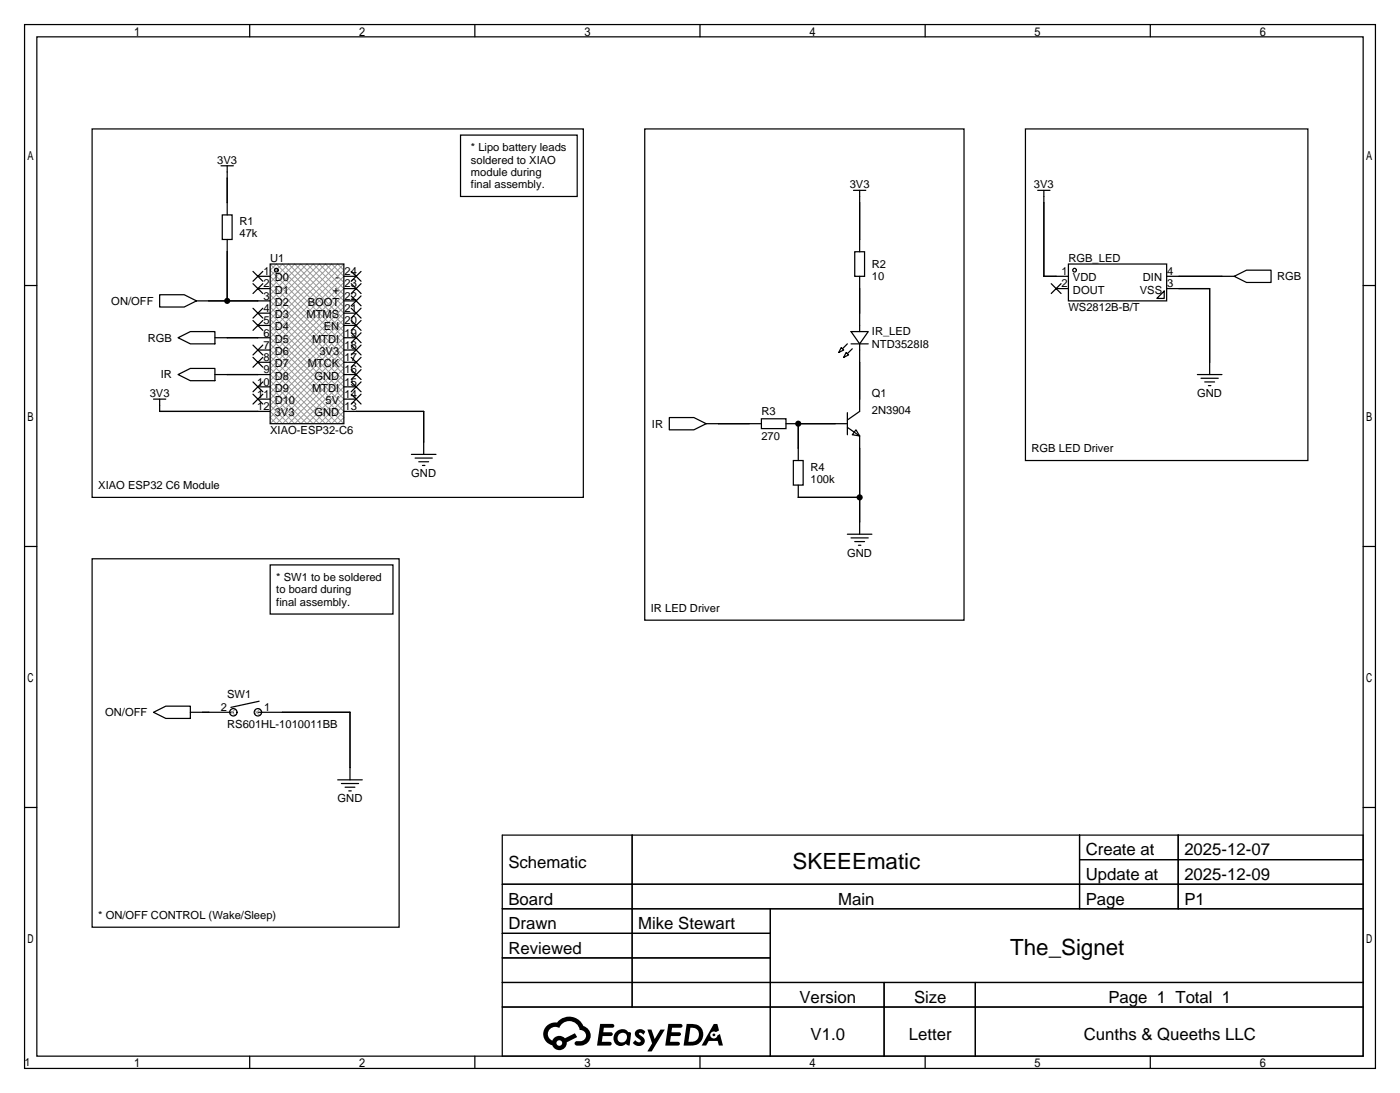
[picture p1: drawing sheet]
<svg xmlns="http://www.w3.org/2000/svg" width="290mm" height="226mm" viewBox="0 0 290 226" stroke-linecap="round" stroke-linejoin="round" font-family="sans-serif">
<g fill="none" stroke="#000" stroke-width=".25">
<path d="M5.1 5.1h279.4v215.9h-279.4zM7.6 7.6h274.3v210.8h-274.3zM51.6 5.1v2.5M98.2 5.1v2.5M144.8 5.1v2.5M191.3 5.1v2.5M237.9 5.1v2.5M19 26.7h101.6v76.2h-101.6zM45.7 34.3h2.6M47 34.3v10.1M95.2 27.9h24.2v12.7h-24.2zM133.3 26.7h66.1v101.6h-66.1z"/>
<path d="M176.5 39.4h2.6M177.8 39.4v12.7M212.1 26.7h58.4v68.5h-58.4zM214.6 39.4h2.6M215.9 39.4v17.7h5.1M5.1 59.1h2.5M46 44.4h2v5.1h-2zM47 49.5v12.7M52.3 56.1l2.1 2.1M52.3 58.7l2.1 2M53.3 59.7h2.6M53.3 57.1h2.6"/>
<path d="M54.4 56.1l-2.1 2.1M54.4 58.7l-2.1 2M55.9 54.6h15.2v33h-15.2zM71.1 59.7h2.6M71.1 57.1h2.6M72.6 58.7l2.1 2M72.6 56.1l2.1 2.1M74.7 58.7l-2.1 2M74.7 56.1l-2.1 2.1M176.8 52.1h2v5h-2zM177.8 57.1v11.5M217.4 58.7l2.1 2"/>
<path d="M218.4 59.7h2.6M219.5 58.7l-2.1 2M221 54.6h20.3v7.6h-20.3zM241.3 59.7h8.9v17.8M241.3 57.1h14M255.3 57.1l2.5-1.2h5.1v2.5h-5.1zM281.9 59.1h2.6M33 61h5.1l2.5 1.2-2.5 1.3h-5.1zM36.8 69.8l2.6-1.2h5v2.5h-5zM36.8 77.5l2.6-1.3h5v2.5h-5zM40.6 62.2h15.3M44.4 77.5h11.5"/>
<path d="M44.4 69.8h11.5M52.3 63.8l2.1 2M52.3 66.3l2.1 2M52.3 71.4l2.1 2M52.3 73.9l2.1 2M52.3 79l2.1 2M53.3 64.8h2.6M53.3 67.3h2.6M53.3 72.4h2.6M53.3 74.9h2.6M54.4 63.8l-2.1 2M54.4 66.3l-2.1 2"/>
<path d="M54.4 71.4l-2.1 2M54.4 73.9l-2.1 2M54.4 79l-2.1 2M71.1 77.5h2.6M71.1 69.8h2.6M71.1 62.2h2.6M71.1 64.8h2.6M71.1 67.3h2.6M71.1 72.4h2.6M71.1 74.9h2.6M72.6 79l2.1 2M72.6 76.5l2.1 2"/>
<path d="M72.6 73.9l2.1 2M72.6 71.4l2.1 2M72.6 68.8l2.1 2.1M72.6 66.3l2.1 2M72.6 63.8l2.1 2M72.6 61.2l2.1 2M74.7 61.2l-2.1 2M74.7 79l-2.1 2M74.7 76.5l-2.1 2M74.7 73.9l-2.1 2M74.7 71.4l-2.1 2M74.7 68.8l-2.1 2.1"/>
<path d="M74.7 66.3l-2.1 2M74.7 63.8l-2.1 2M174 71.9l.5 .5-1 .5zM175 72.9l.5 .5-1 .5zM175.3 71.1l-1.1 1M176 68.6h3.6l-1.8 2.5zM176 71.1h3.6M176.3 72.1l-1 1.1M177.8 71.1v14l-2.5 1.8M240.8 60.2v1.5h-1.5zM247.6 77.5h5.1M248.4 78.2h3.6"/>
<path d="M249.2 79h2M249.9 79.8h.5M31.7 82.5h2.6M33 82.5v2.6h22.9M52.3 81.5l2.1 2.1M53.3 82.5h2.6M53.3 80h2.6M54.4 81.5l-2.1 2.1M71.1 85.1h16.5v8.9M71.1 82.5h2.6M71.1 80h2.6M72.6 81.5l2.1 2.1"/>
<path d="M74.7 81.5l-2.1 2.1M85.1 94h5.1M85.9 94.7h3.5M86.6 95.5h2M87.4 96.3h.5M138.4 86.4h5.1l2.5 1.2-2.5 1.3h-5.1zM146 87.6h11.5M157.5 86.6h5.1v2h-5.1zM162.6 87.6h12.7M164.1 95.2h2v5.1h-2zM165.1 87.6v7.6M175.3 85.3v4.6"/>
<path d="M175.3 88.4l2.5 1.8M177 88.9l.8 1.3-1.5-.3zM177.8 90.2v20.3M5.1 113h2.5M19 115.6h63.5v76.2h-63.5zM55.9 116.8h25.4v10.2h-25.4zM165.1 100.3v2.6h12.7M175.3 110.5h5M176 111.3h3.6M176.8 112h2M177.5 112.8h.6M281.9 113h2.6"/>
<path d="M31.7 147.3l2.6-1.3h5.1v2.6h-5.1zM39.4 147.3h8.9M53.3 147.3h19.1v14M53.6 145l-5.8 1.3M5.1 167h2.5M69.8 161.3h5.1M70.6 162.1h3.6M71.4 162.8h2M72.1 163.6h.5M103.9 172.7h178v45.7h-178zM130.7 172.7v35.6M223.3 172.7v15.3"/>
<path d="M223.3 177.8h58.6M243.7 172.7v15.3M281.9 167h2.6M103.9 182.9h178M103.9 188h178M103.9 193h55.4M103.9 198.1h55.4M159.3 188v30.4M51.6 218.4v2.6M98.2 218.4v2.6M103.9 203.2h178M103.9 208.3h178"/>
<path d="M144.8 218.4v2.6M182.9 203.2v15.2M191.3 218.4v2.6M201.7 203.2v15.2M237.9 218.4v2.6"/>
<circle cx="57.1" cy="55.9" r=".38"/>
<circle cx="222.2" cy="55.9" r=".38"/>
<circle cx="48.3" cy="147.3" r=".76"/>
<circle cx="53.3" cy="147.3" r=".76"/>
</g>
<g fill="#000">
<path d="M124.1 211.8h1.7a1.31 1.31 0 0 1 1.2 .2 .4 .4 0 0 1-.4 .6h-1.7l-.1 .9h1.6a.4 .4 0 0 1 .3 .4 .4 .4 0 0 1-.4 .4h-1.7l-.1 1.2h1.3a.46 .46 0 0 1 .6 .1 .46 .46 0 0 1 .1 .5l-.4 .2h-2.6zM131.6 213.1a1.3 1.3 0 0 1 1.9 .3l-.4 .6a.54 .54 0 0 0-1-.2l.2 .2a1.34 1.34 0 0 1 .9 1.8 1.47 1.47 0 0 1-2.3-.1l.5-.6a.64 .64 0 0 0 .5 .5 .64 .64 0 0 0 .6-.3l-.1-.2a1.35 1.35 0 0 1-1-1.8zM133.9 212.9h.8l.7 2 1.2-2h.9l-2.7 4.6h-.9l1-1.7zM138.2 211.8h1.7a1.32 1.32 0 0 1 1.2 .2 .39 .39 0 0 1-.3 .6h-1.8l-.1 .9h1.6a.4 .4 0 0 1 .4 .4 .4 .4 0 0 1-.5 .4h-1.6l-.2 1.2h1.4a.46 .46 0 0 1 .5 .1 .46 .46 0 0 1 .1 .5l-.4 .2h-2.6zM147.6 211.8h.8l.3 1.3-.6 .4a.75 .75 0 0 0-1.1 .3 .75 .75 0 0 0 .4 1 .75 .75 0 0 0 1-.7l.5-.2 .6 2.3h-.8l-.3-.9h-1.8l-.5 .9h-1z"/>
<path d="M113.1 212.2a2.37 2.37 0 0 0 1.1 4 1.54 1.54 0 0 0 1.8 1 1.54 1.54 0 0 0 1.2-1.6l2.2-1.1-.5-.8-2.1 1a1.57 1.57 0 0 0-2.6 .5 1.5 1.5 0 0 1-.7-2.1 1.5 1.5 0 0 1 2.2-.5 2.23 2.23 0 0 1 2.3-1.4 2.23 2.23 0 0 1 1.9 1.8 1.16 1.16 0 0 1 1.3 1.1 1.16 1.16 0 0 1-1.1 1.2h-.7a.47 .47 0 0 0-.6 .4 .47 .47 0 0 0 .5 .6 2.17 2.17 0 0 0 2.5-1 2.17 2.17 0 0 0-.4-2.7l-.7-.4a3.2 3.2 0 0 0-5.5-.7l-1.1 .1zM115.1 215.7a.6 .6 0 0 1 1.2 0 .6 .6 0 0 1-1.2 0z"/>
<path d="M127.4 213.4a1.6 1.6 0 0 0-.3 2.3 1.6 1.6 0 0 0 2.3 .2l.8 .4 .3-2.5-.1-.3h-.5a1.58 1.58 0 0 0-2.5-.1zM128 213.9a.98 .98 0 0 1 1.6 .4 .98 .98 0 0 1-1 1.3 .94 .94 0 0 1-.9-.6 .94 .94 0 0 1 .3-1.1z"/>
<path d="M142 211.8l-.6 4.5h1.4a2.27 2.27 0 0 0 2.7-2.3 2.27 2.27 0 0 0-2.7-2.2zM142.8 212.6a1.5 1.5 0 0 1 1.8 1.5 1.5 1.5 0 0 1-1.9 1.4h-.3z"/>
<circle cx="47" cy="62.2" r=".63"/>
<circle cx="165.1" cy="87.6" r=".63"/>
<circle cx="177.8" cy="102.9" r=".63"/>
<circle cx="147.6" cy="214" r=".28"/>
</g>
<g fill="none" stroke="#999" stroke-width=".21">
<path d="M55.9 54.6l15.2 15.2-15.2 15.3 2.5 2.5 12.7-12.7-15.2-15.2 5.1-5.1 10.1 10.2-15.2 15.2 7.6 7.6 7.6-7.6-15.2-15.2 10.1-10.2 5.1 5.1-15.2 15.2 12.7 12.7 2.5-2.5-15.2-15.3 15.2-15.2M57.1 54.6l14 14-15.2 15.2 3.8 3.8 11.4-11.4-15.2-15.2 6.3-6.4 8.9 8.9-15.2 15.2 8.9 8.9 6.3-6.3-15.2-15.3 11.4-11.4 3.8 3.8-15.2 15.3 13.9 13.9 1.3-1.2-15.2-15.3 15.2-15.2-1.3-1.3-13.9 14 15.2 15.2-3.8 3.8-11.4-11.4 15.2-15.2-6.3-6.4-8.9 8.9 15.2 15.2-8.9 8.9-6.3-6.3 15.2-15.3-11.4-11.4-3.8 3.8 15.2 15.3-14 13.9-1.2-1.2 15.2-15.3-15.2-15.2zM57.3 55.5l.2 .2M57.5 56l-.2 .2M55.9 87.6l15.2-15.2-15.2-15.3 2.5-2.5 12.7 12.7-15.2 15.2 5.1 5.1 10.1-10.1-15.2-15.3 7.6-7.6 7.6 7.6-15.2 15.3 10.1 10.1 5.1-5.1-15.2-15.2 12.7-12.7 2.5 2.5-15.2 15.3 15.2 15.2M47.6 146.9l1.1 1.1M48.6 146.6l.3 .4M48.7 146.7l-1.1 1M48.9 147.6l-.3 .4M52.7 146.9l1 1.1M53.7 146.6l.3 .4M53.7 146.7l-1 1"/>
<path d="M54 147.6l-.3 .4"/>
</g>
<g font-size="4.6">
<text x="163.9" y="179.8">SKEEEmatic</text>
<text x="209" y="197.6">The_Signet</text>
</g>
<g font-size="3.5">
<text x="105.2" y="179.5">Schematic</text>
<text x="224.6" y="176.9">Create at</text>
<text x="245" y="176.9">2025-12-07</text>
<text x="224.6" y="182">Update at</text>
<text x="245" y="182">2025-12-09</text>
<text x="105.2" y="187.1">Board</text>
<text x="173.4" y="187.1">Main</text>
<text x="224.6" y="187.1">Page</text>
<text x="245" y="187.1">P1</text>
<text x="105.2" y="192.2">Drawn</text>
<text x="105.2" y="197.3">Reviewed</text>
<text x="132" y="192.2">Mike Stewart</text>
<text x="165.3" y="207.4">Version</text>
<text x="189.1" y="207.4">Size</text>
<text x="229.3" y="207.4">Page 1 Total 1</text>
<text x="167.7" y="215">V1.0</text>
<text x="188" y="215">Letter</text>
<text x="224.2" y="215">Cunths &amp; Queeths LLC</text>
</g>
<g font-size="2.3">
<text x="44.9" y="33.8">3V3</text>
<text x="97.4" y="31.3">* Lipo battery leads</text>
<text x="97.4" y="33.8">soldered to XIAO</text>
<text x="97.4" y="36.4">module during</text>
<text x="97.4" y="38.9">final assembly.</text>
<text x="175.7" y="38.9">3V3</text>
<text x="213.8" y="38.9">3V3</text>
<text x="49.5" y="46.5">R1</text>
<text x="49.5" y="49.1">47k</text>
<text x="54.5" y="56.9">1</text>
<text x="54.5" y="59.5">2</text>
<text x="55.9" y="54.1">U1</text>
<text x="56.8" y="58.2">D0</text>
<text x="69.4" y="58.2">-</text>
<text x="71.2" y="59.5">23</text>
<text x="71.2" y="56.9">24</text>
<text x="180.3" y="55.4">R2</text>
<text x="180.3" y="58">10</text>
<text x="219.6" y="59.5">2</text>
<text x="219.6" y="56.9">1</text>
<text x="221" y="54.1">RGB_LED</text>
<text x="221.9" y="58.2">VDD</text>
<text x="236.4" y="58.2">DIN</text>
<text x="241.4" y="56.9">4</text>
<text x="241.4" y="59.5">3</text>
<text x="264.2" y="58">RGB</text>
<text x="23" y="63">ON/OFF</text>
<text x="54.5" y="62">3</text>
<text x="54.5" y="64.5">4</text>
<text x="56.8" y="60.7">D1</text>
<text x="56.8" y="63.3">D2</text>
<text x="56.8" y="65.8">D3</text>
<text x="63.4" y="65.8">MTMS</text>
<text x="63.6" y="63.3">BOOT</text>
<text x="68.8" y="60.7">+</text>
<text x="71.2" y="64.5">21</text>
<text x="71.2" y="62">22</text>
<text x="221" y="64.3">WS2812B-B/T</text>
<text x="221.9" y="60.7">DOUT</text>
<text x="235.7" y="60.7">VSS</text>
<text x="30.6" y="70.7">RGB</text>
<text x="54.5" y="67.1">5</text>
<text x="54.5" y="69.6">6</text>
<text x="56.8" y="68.4">D4</text>
<text x="56.8" y="70.9">D5</text>
<text x="64.5" y="70.9">MTDI</text>
<text x="67" y="68.4">EN</text>
<text x="71.2" y="69.6">19</text>
<text x="71.2" y="67.1">20</text>
<text x="180.3" y="69.4">IR_LED</text>
<text x="180.3" y="71.9">NTD3528I8</text>
<text x="54.5" y="72.2">7</text>
<text x="54.5" y="74.7">8</text>
<text x="54.5" y="77.2">9</text>
<text x="56.8" y="73.4">D6</text>
<text x="56.8" y="76">D7</text>
<text x="63.6" y="76">MTCK</text>
<text x="66.1" y="73.4">3V3</text>
<text x="71.2" y="77.2">16</text>
<text x="71.2" y="74.7">17</text>
<text x="71.2" y="72.2">18</text>
<text x="31" y="82.1">3V3</text>
<text x="33.2" y="78.3">IR</text>
<text x="53.2" y="79.8">10</text>
<text x="53.2" y="82.3">11</text>
<text x="56.8" y="78.5">D8</text>
<text x="56.8" y="81.1">D9</text>
<text x="56.8" y="83.6">D10</text>
<text x="64.5" y="81.1">MTDI</text>
<text x="65" y="78.5">GND</text>
<text x="67.4" y="83.6">5V</text>
<text x="71.2" y="82.3">14</text>
<text x="71.2" y="79.8">15</text>
<text x="180.3" y="82.1">Q1</text>
<text x="247.6" y="82.1">GND</text>
<text x="53.2" y="84.9">12</text>
<text x="55.9" y="89.7">XIAO-ESP32-C6</text>
<text x="56.8" y="86.1">3V3</text>
<text x="65" y="86.1">GND</text>
<text x="71.2" y="84.9">13</text>
<text x="134.8" y="88.4">IR</text>
<text x="157.5" y="85.9">R3</text>
<text x="180.3" y="85.6">2N3904</text>
<text x="157.5" y="91">270</text>
<text x="213.4" y="93.5">RGB LED Driver</text>
<text x="20.3" y="101.1">XIAO ESP32 C6 Module</text>
<text x="85.1" y="98.6">GND</text>
<text x="167.6" y="97.3">R4</text>
<text x="167.6" y="99.9">100k</text>
<text x="175.2" y="115.1">GND</text>
<text x="57.1" y="120.2">* SW1 to be soldered</text>
<text x="57.1" y="122.7">to board during</text>
<text x="57.1" y="125.3">final assembly.</text>
<text x="134.6" y="126.5">IR LED Driver</text>
<text x="21.8" y="148.1">ON/OFF</text>
<text x="45.7" y="147.1">2</text>
<text x="47" y="144.3">SW1</text>
<text x="54.6" y="147.1">1</text>
<text x="47" y="150.7">RS601HL-1010011BB</text>
<text x="69.8" y="165.9">GND</text>
<text x="20.3" y="190">* ON/OFF CONTROL (Wake/Sleep)</text>
<text x="5.1" y="220.5">1</text>
</g>
</svg>
